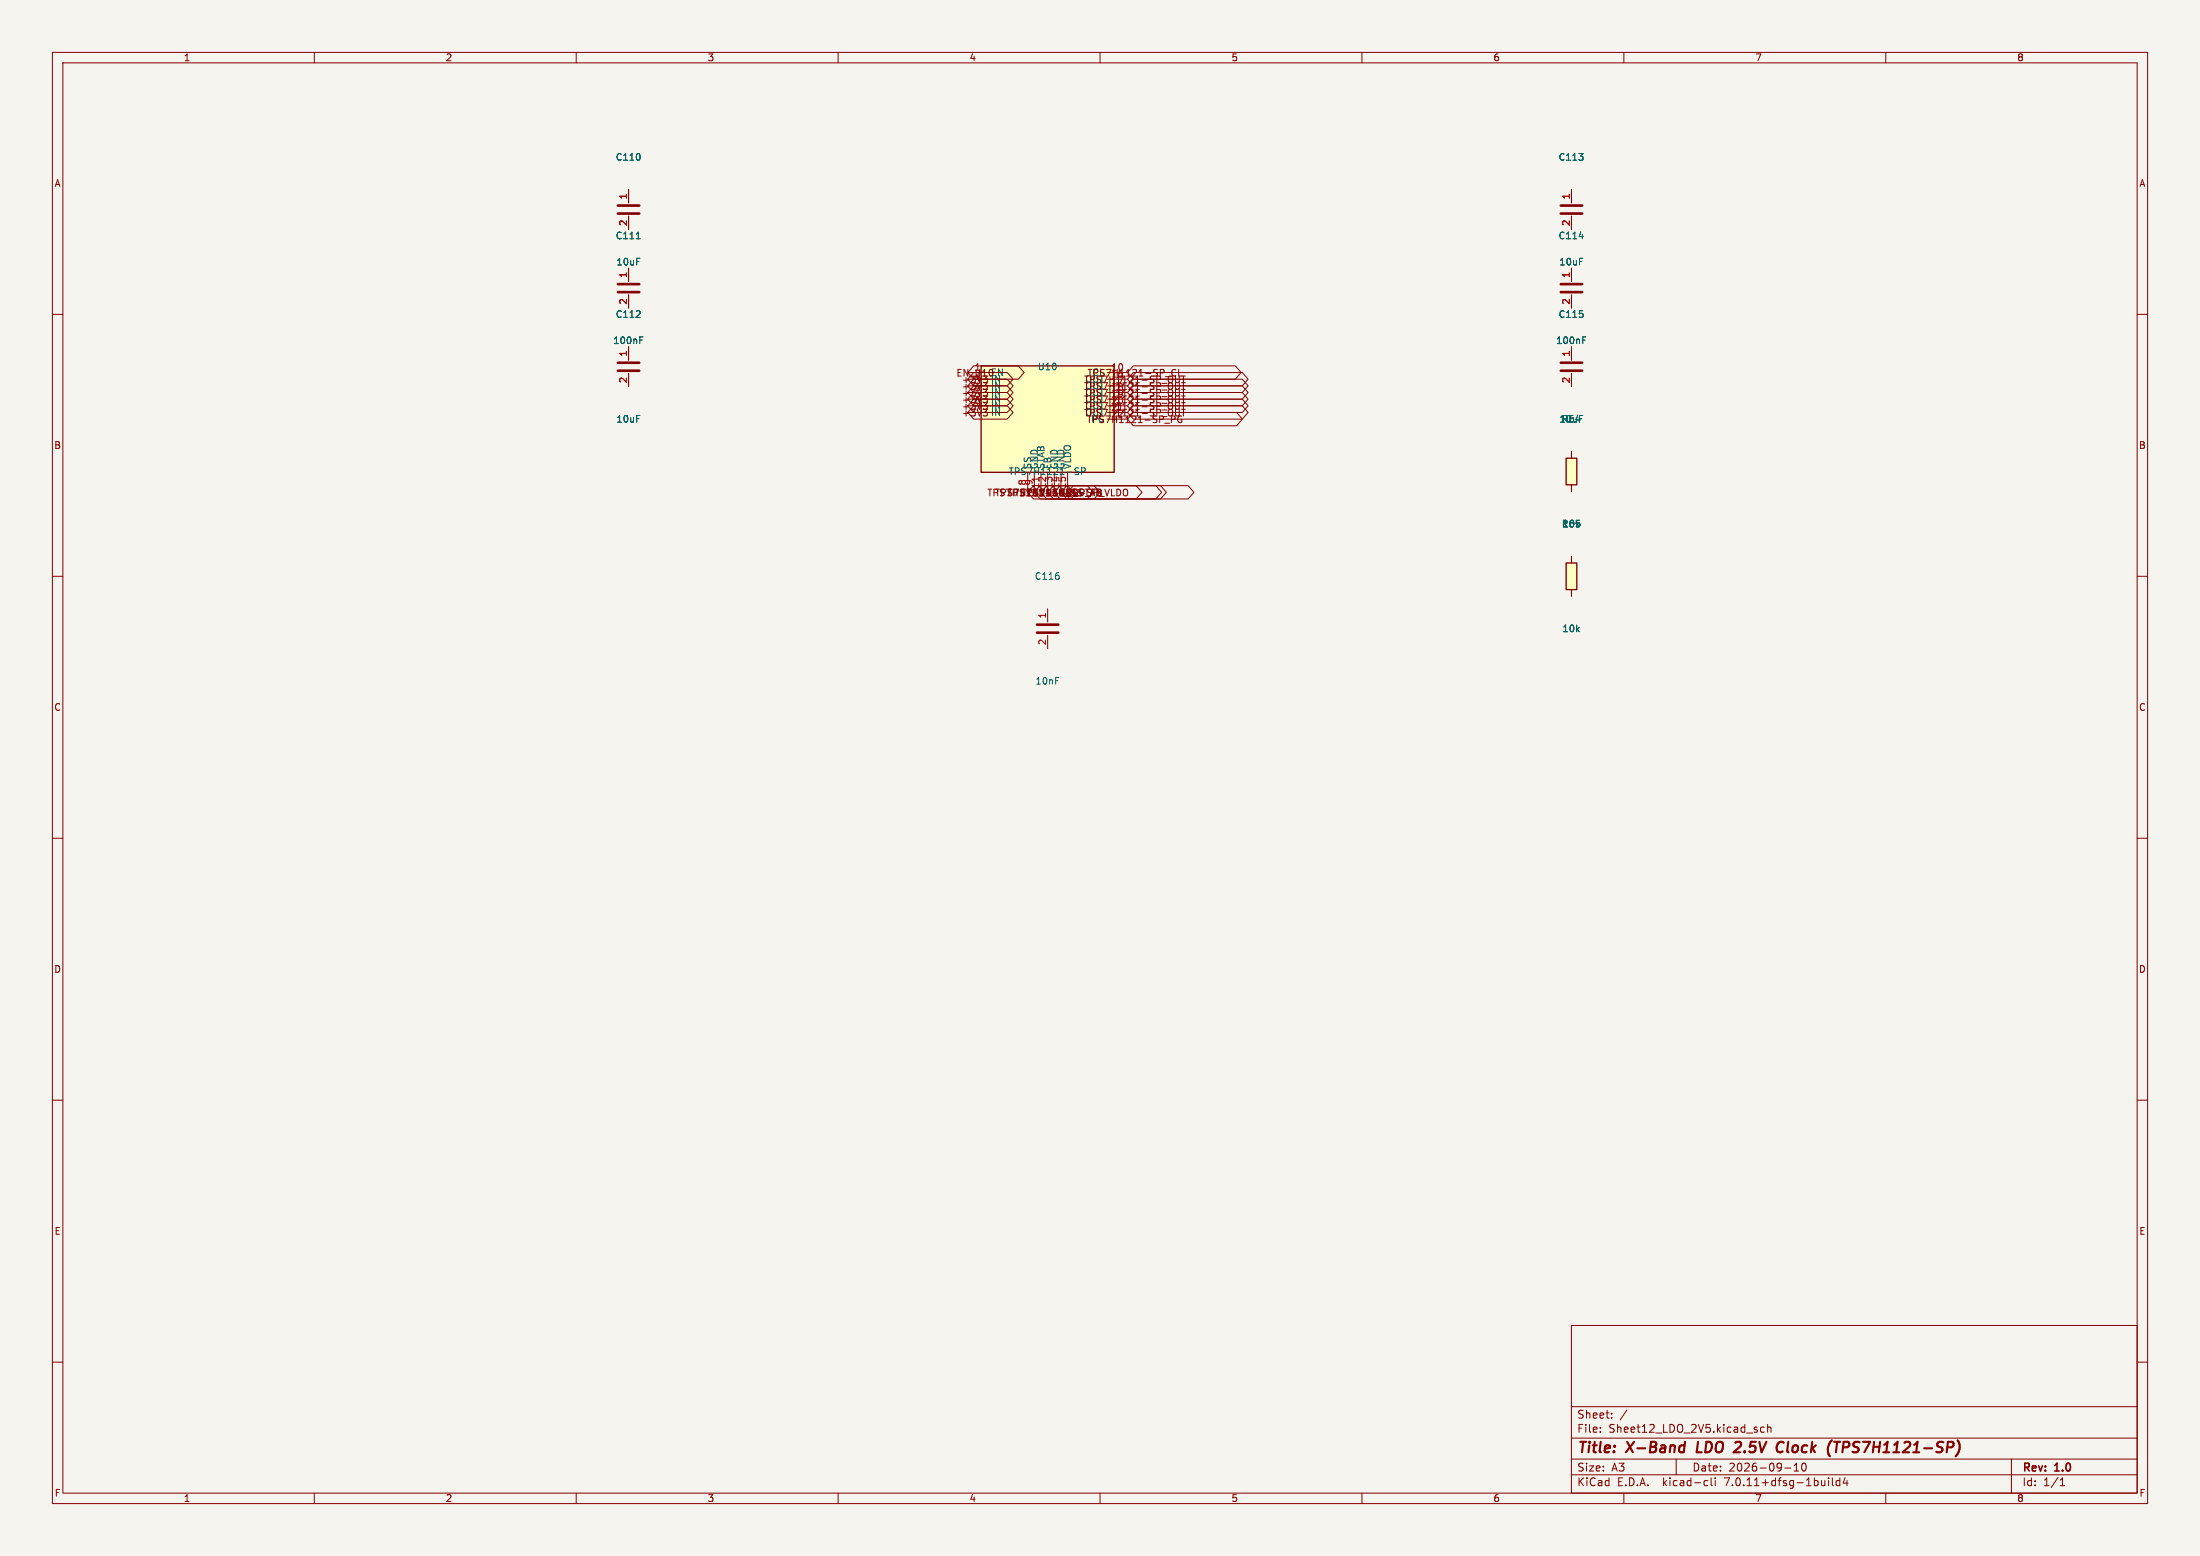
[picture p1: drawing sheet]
<svg xmlns="http://www.w3.org/2000/svg" width="420mm" height="297mm" viewBox="0 0 420 297" stroke-linecap="round" stroke-linejoin="round" font-family="sans-serif">
<path d="M0 0h420v297h-420z" fill="#f5f4ef" stroke="#f5f4ef" stroke-width=".19"/>
<g fill="none" stroke="#840000" stroke-width=".19">
<path d="M10 10h400v277h-400zM12 12h396v273h-396zM60 10v2M110 10v2M160 10v2M210 10v2M260 10v2M310 10v2M360 10v2M120 36.2v2.5M300 36.2v2.5M10 60h2"/>
<path d="M120 41.3v2.5M120 51.2v2.5M120 56.3v2.5M300 41.3v2.5M300 51.2v2.5M300 56.3v2.5M408 60h2M120 66.2v2.5M120 71.3v2.5M184 75.1h.9M184 76.4h.9M184 77.6h.9"/>
<path d="M184.4 73.4v.9M184.4 74.6v1M184.4 75.9v1M184.4 77.2v.9M184.8 71.1h3.8M184.8 72.4h3.8M184.8 73.7h3.8M184.8 74.9h3.8M184.8 76.2h3.8M184.8 77.5h3.8M184.8 78.7h3.8M185.4 76.7l.1 .1"/>
<path d="M185.4 76.9h.8M185.9 71.1h6.4l1.1 1.3-1.1 1.3h-6.4l-1.1-1.3zM185.9 72.4h6.4l1.1 1.3-1.1 1.2h-6.4l-1.1-1.2zM185.9 73.6h6.4l1.1 1.3-1.1 1.3h-6.4l-1.1-1.3zM185.9 77.5h6.4l1.1 1.2-1.1 1.3h-6.4l-1.1-1.3zM185.9 74.9h6.4l1.1 1.3-1.1 1.3h-6.4l-1.1-1.3zM185.9 69.8h8.5l1.1 1.3-1.1 1.3h-8.5l-1.1-1.3zM185.9 76.2h6.4l1.1 1.3-1.1 1.2h-6.4l-1.1-1.2zM187.7 73.1h.8l-.4 .4M187.7 74.3h.8l-.4 .5 .3 .1 .1 .1v.3l-.3 .3M187.7 75.6h.8l-.4 .5h.3l.1 .2v.3l-.3 .3M187.7 76.9h.8l-.4 .4 .3 .1 .1 .2v.3l-.3 .2"/>
<path d="M187.7 74.2l.2 .1M187.7 75.5l.2 .1M187.7 78.1h.8l-.4 .5M187.7 76.7l.2 .2M188.2 73.5l.3 .3v.3l-.3 .2M188.2 78.6l.3 .3v.3l-.3 .2M188.5 72.8l-.3 .3M207.1 76.9h.7M207.4 75.6v2.5M208.2 76.9h.5l.2 .2-.1 .4h-.6M208.2 75.6v2.5M209.4 76.8l.7 .1"/>
<path d="M209.7 76.9l-.3 .2 .1 .2 .6 .5M210.1 76.6l-.2 .3M210.6 76.9h.8l-.5 1.2M211.4 75.6l-.5 1.3M211.4 71.1h3.8M211.4 72.4h3.8M211.4 73.7h3.8M211.4 74.9h3.8M211.4 76.2h3.8M211.4 77.5h3.8M211.4 78.7h3.8M214.4 76.9h.7"/>
<path d="M214.7 71.8v1.3M214.7 75.6v2.5M214.7 76.9l-.2 .3M215.8 76.9l-.2 .1M216.1 76.9l.2 .2-.1 .3-.7 .7M216.2 76.1l-.7 .8h.8M216.2 72.3l-.7 .8M216.4 73.6h20.8l1.1 1.3-1.1 1.3h-20.8l-1.2-1.3zM216.4 78.7h19.7l1.1 1.3-1.1 1.3h-19.7l-1.2-1.3zM216.4 77.5h20.8l1.1 1.2-1.1 1.3h-20.8l-1.2-1.3zM216.4 76.2h20.8l1.1 1.3-1.1 1.2h-20.8l-1.2-1.2zM216.4 74.9h20.8l1.1 1.3-1.1 1.3h-20.8l-1.2-1.3z"/>
<path d="M216.4 72.4h20.8l1.1 1.3-1.1 1.2h-20.8l-1.2-1.2zM216.4 71.1h20.8l1.1 1.3-1.1 1.3h-20.8l-1.2-1.3zM216.4 69.8h19.4l1.1 1.3-1.1 1.3h-19.4l-1.2-1.3zM216.8 76.9h.7M217.2 71.8v1.3M217.2 75.6v2.5M217.2 76.9l-.4 .3M218.1 77.6h.9M219.6 76.8l.7 .1M219.8 76.9l-.2 .2v.2l.7 .5M220.3 76.6l-.2 .3M220.8 76.9h.5l.3 .2-.2 .4h-.6"/>
<path d="M220.8 71.8v1.3M220.8 75.6v2.5M221.8 77h1M223.1 76.7l.2 .2M223.3 76.9h.3M223.3 76.9h-.1a.98 .98 0 0 0-.1 1M223.6 76.9h.1a.98 .98 0 0 1 .1 1M223.8 76.7l-.2 .2M223.8 71.6l.3 .2 .4-.1M224.4 71.8v1M224.4 76.9v1M224.5 70.6l-.4-.1-.3 .2"/>
<path d="M225 70.5v1.3h1.3M225.1 71.8v1l-.1 .2-.3 .1M225.1 73.1v1l-.1 .2h-.3M225.1 74.3v1l-.1 .2-.3 .1M225.1 75.6v1.1l-.4 .2-.3-.3M225.1 76.9v1l-.1 .2h-.3M225.1 78.1v1.1l-.1 .1-.3 .1M225.6 73.1h.7M225.6 74.3h.7M225.6 75.6h.7M225.6 78.1h.7M225.6 76.9h.7"/>
<path d="M225.6 79.5a.59 .59 0 0 0-.8 .5 .59 .59 0 0 0 .8 .6v-.5h-.2M225.9 71.8v7.6M300 66.2v2.5M300 71.3v2.5M196.2 90.2v3.8M197.3 92.7h19.6l1.1 1.3-1.1 1.2h-19.6l-1.1-1.2zM197.5 90.2v3.8M198.6 92.7h5.2l1.1 1.3-1.1 1.2h-5.2l-1.1-1.2zM198.7 90.2v3.8M199.8 92.7h21.8l1.1 1.3-1.1 1.2h-21.8l-1.1-1.2zM200 90.2v3.8M201.1 92.7h19.5l1.2 1.3-1.2 1.2h-19.5l-1.1-1.2z"/>
<path d="M201.3 90.2v3.8M202.4 92.7h5.2l1.1 1.3-1.1 1.2h-5.2l-1.1-1.2zM202.5 90.2v3.8M203.7 92.7h5.2l1.1 1.3-1.1 1.2h-5.2l-1.2-1.2zM203.8 90.2v3.8M204.9 92.7h21.9l1.1 1.3-1.1 1.2h-21.9l-1.1-1.2zM211.4 80h3.8M213.7 93.4l.2 .5-.2 .7M214.5 93.6l.2-.2a.43 .43 0 0 1 .6 .4v.4a.42 .42 0 0 1-.4 .5 .42 .42 0 0 1-.5-.5zM300 86.2v1.3M300 92.5v1.3M10 110h2"/>
<path d="M200 116.2v2.5M300 106.2v1.3M300 112.5v1.3M408 110h2M200 121.3v2.5M10 160h2M408 160h2M10 210h2M408 210h2M10 260h2M300 253h108v32h-108zM408 260h2"/>
<path d="M300 278.5h108M300 274.5h108M300 268.5h108M305.5 273.2v.2M305.5 272.5v.1M307.7 270.5v.2M307.7 269.8v.1M310.6 269.1l-1.3 1.9M320 278.5v3M336.8 272.5l-.4-.1-.3 .3 .1 .6h.6M337.4 272.5l.3-.1 .3 .1 .1 .9M337.4 271.9v1.5"/>
<path d="M342.5 279.7l.4-.4v1.5M344.2 279.4l.1-.1a.8 .8 0 0 1 .5 .7 .8 .8 0 0 1-.5 .8 1 1 0 0 1-.1-1.4zM384 278.5v6.5M60 285v2M110 285v2M160 285v2M210 285v2M260 285v2M300 281.5h108M310 285v2M325.6 282.6l.4 .1M326 283.5l-.4 .1"/>
<path d="M326.7 282.1v1.3l.2 .2M327.4 282.1v.1M327.4 282.6v1M340.7 280.2h1.2M342.5 280.8h.9M349.1 282.1v.1M349.1 282.6v1M349.8 282.1v1.3l.2 .2M351.2 282.7l-.4-.1-.3 .3 .2 .6h.5M351.2 282.1v1.5M352.2 282l-.3 1.1h.9M352.6 282.6v1"/>
<path d="M360 285v2M393.3 283.6h.9M393.3 282.5l.4-.4v1.5"/>
</g>
<path d="M321.7 275.2l-.3 2M324.2 275.2l-.3 2h1M331.6 275.2h.5M332.2 276.1l-1.2 1.1h1.2M339.7 275.3a.68 .68 0 0 1 .8 .1M340.3 277l-.6 .2M350.2 275.2h1.1M350.7 275.2l-.2 2" fill="none" stroke="#840000" stroke-width=".4"/>
<g fill="none" stroke="#840000" stroke-width=".51">
<path d="M118 39.2h4M298 39.2h4M118 55.8h4M118 54.2h4M118 40.8h4M298 55.8h4M298 54.2h4M298 40.8h4M118 70.8h4M118 69.2h4M298 70.8h4M298 69.2h4"/>
<path d="M198 119.2h4M198 120.8h4"/>
</g>
<g fill="#ffffc2" stroke="#ffffc2" stroke-width=".19">
<path d="M187.3 69.8h25.4v20.4h-25.4z"/>
<path d="M299 107.5h2v5h-2z"/>
<path d="M299 87.5h2v5h-2z"/>
</g>
<path d="M187.3 69.8h25.4v20.4h-25.4zM299 87.5h2v5h-2zM299 107.5h2v5h-2z" fill="none" stroke="#840000" stroke-width=".25"/>
<g fill="none" stroke="#006464" stroke-width=".19">
<path d="M121.5 45.6h.7M301.5 45.2h.8M122.1 64.9h.5M122.1 64.3h.7M207.6 76.7l.1 .1M207.7 76.8h.3M207.7 76.8h-.1a.98 .98 0 0 0-.1 1.1M208 76.8h.1a.98 .98 0 0 1 .1 1.1M208.1 76.7l-.1 .1M208.8 76.8v1M208.9 76.7h.5M209.6 76.8v1"/>
<path d="M210 76.8h.7M210.3 75.5v2.5M302.1 64.9h.5M302.1 64.3h.7M205.4 89.9l.4 .1 .1 .3-.2 .3h-.3M205.4 89.3l.5 .1M206.5 90l.6-.1 .1-.2-.1-.3-.6-.1v1.3"/>
</g>
<g font-size="2.8" fill="#840000">
<text x="301" y="277.9">Title:</text>
<text x="310.6" y="277.9">X-Band</text>
<text x="324.8" y="277.9">LDO</text>
<text x="332.8" y="277.9">2.5V</text>
<text x="341.6" y="277.9">Clock</text>
<text x="352.1" y="277.9">(TPS7H1121-SP)</text>
</g>
<g font-size="2.1" fill="#840000">
<text x="301" y="273.7">File:</text>
<text x="301" y="271">Sheet:</text>
<text x="307.1" y="273.7">Sheet12_LDO_2V5.kicad_sch</text>
<text x="301" y="281.1">Size:</text>
<text x="307.6" y="281.1">A3</text>
<text x="323" y="281.1">Date:</text>
<text x="330" y="281.1">2026-09-10</text>
<text x="386" y="281.3">Rev:</text>
<text x="392.4" y="281.3">1.0</text>
<text x="301" y="283.9">KiCad</text>
<text x="308.7" y="283.9">E.D.A.</text>
<text x="317.6" y="283.9">kicad-cli</text>
<text x="329.5" y="283.9">7.0.11+dfsg-1build4</text>
<text x="386" y="283.9">Id:</text>
<text x="390.1" y="283.9">1/1</text>
</g>
<g font-size="1.8" fill="#840000">
<text x="35" y="11.9">1</text>
<text x="85" y="11.9">2</text>
<text x="135" y="11.9">3</text>
<text x="185" y="11.9">4</text>
<text x="235" y="11.9">5</text>
<text x="285" y="11.9">6</text>
<text x="335" y="11.9">7</text>
<text x="385" y="11.9">8</text>
<text x="10.3" y="35.9">A</text>
<text x="408.3" y="35.9">A</text>
<text x="208.4" y="72">CL</text>
<text x="212" y="70.9">10</text>
<text x="182.5" y="72.1">EN_U10EN</text>
<text x="183.5" y="73.3">+3V3</text>
<text x="186" y="72.1">2</text>
<text x="186" y="73.4">3</text>
<text x="186" y="74.7">4</text>
<text x="186" y="75.9">5</text>
<text x="186" y="77.2">6</text>
<text x="189.1" y="73.2">IN</text>
<text x="206.8" y="75.9">TPS7H1121-SP_OUT</text>
<text x="206.8" y="74.6">TPS7H1121-SP_OUT</text>
<text x="207.1" y="73.2">OUT 17</text>
<text x="207.5" y="72.1">TPS7H1121-SP_CL</text>
<text x="212" y="72.1">16</text>
<text x="212" y="74.7">18</text>
<text x="212" y="75.9">19</text>
<text x="212" y="77.2">20</text>
<text x="183.5" y="79.7">+3V3</text>
<text x="186" y="78.5">7</text>
<text x="206.8" y="79.7">TPS7H1121-SP_OUT</text>
<text x="207.4" y="81">TPS7H1121-SP_PG</text>
<text x="208.2" y="80.9">PG</text>
<text x="212" y="78.5">21</text>
<text x="212" y="79.7">22</text>
<text x="10.3" y="85.9">B</text>
<text x="408.2" y="85.9">B</text>
<text x="188.4" y="94.9">TPS7H1121-SP_SS</text>
<text x="192.2" y="94.9">TPS7H1121-SP_FB</text>
<text x="194.9" y="94.9">TPS7H1121-SP_VLDO</text>
<text x="196.9" y="94.9">GND GND</text>
<text x="198.5" y="93.4" transform="rotate(-90 198.5 93.4)">11</text>
<text x="199.7" y="93.4" transform="rotate(-90 199.7 93.4)">12</text>
<text x="201" y="93.4" transform="rotate(-90 201 93.4)">13</text>
<text x="202.3" y="93.4" transform="rotate(-90 202.3 93.4)">14</text>
<text x="203.6" y="93.4" transform="rotate(-90 203.6 93.4)">15</text>
<text x="10.3" y="135.9">C</text>
<text x="408.2" y="135.9">C</text>
<text x="10.3" y="185.9">D</text>
<text x="408.2" y="185.9">D</text>
<text x="10.3" y="235.9">E</text>
<text x="408.3" y="235.9">E</text>
<text x="10.3" y="285.9">F</text>
<text x="35" y="286.9">1</text>
<text x="85" y="286.9">2</text>
<text x="135" y="286.9">3</text>
<text x="185" y="286.9">4</text>
<text x="235" y="286.9">5</text>
<text x="285" y="286.9">6</text>
<text x="335" y="286.9">7</text>
<text x="385" y="286.9">8</text>
<text x="408.3" y="285.9">F</text>
</g>
<g font-size="1.8" fill="#006464">
<text x="117.4" y="30.9">C110</text>
<text x="297.4" y="30.9">C113</text>
<text x="117.4" y="45.9">C111</text>
<text x="297.4" y="45.9">C114</text>
<text x="117.6" y="50.9">10uF</text>
<text x="297.6" y="50.9">10uF</text>
<text x="117" y="65.9">100nF</text>
<text x="117.4" y="60.9">C112</text>
<text x="297" y="65.9">100nF</text>
<text x="297.4" y="60.9">C115</text>
<text x="198" y="70.9">U10</text>
<text x="189.1" y="74.5">IN</text>
<text x="189.1" y="75.8">IN</text>
<text x="189.1" y="77.1">IN</text>
<text x="117.6" y="80.9">10uF</text>
<text x="189.1" y="78.3">IN</text>
<text x="189.1" y="79.6">IN</text>
<text x="297.6" y="80.9">10uF</text>
<text x="298.1" y="80.9">R64</text>
<text x="197.1" y="89.7" transform="rotate(-90 197.1 89.7)">SS</text>
<text x="198.3" y="89.7" transform="rotate(-90 198.3 89.7)">GND</text>
<text x="199.6" y="89.7" transform="rotate(-90 199.6 89.7)">STAB</text>
<text x="200.9" y="89.7" transform="rotate(-90 200.9 89.7)">FB</text>
<text x="202.1" y="89.7" transform="rotate(-90 202.1 89.7)">GND</text>
<text x="203.4" y="89.7" transform="rotate(-90 203.4 89.7)">GND</text>
<text x="204.7" y="89.7" transform="rotate(-90 204.7 89.7)">VLDO</text>
<text x="192.5" y="90.9">TPS7H1121-SP</text>
<text x="298.2" y="100.9">10k</text>
<text x="197.4" y="110.9">C116</text>
<text x="298.2" y="120.9">10k</text>
<text x="197.6" y="130.9">10nF</text>
</g>
<g font-size="1.8" fill="#a90000">
<text x="119.7" y="38.2" transform="rotate(-90 119.7 38.2)">1</text>
<text x="299.7" y="38.2" transform="rotate(-90 299.7 38.2)">1</text>
<text x="119.7" y="43.2" transform="rotate(-90 119.7 43.2)">2</text>
<text x="299.7" y="43.2" transform="rotate(-90 299.7 43.2)">2</text>
<text x="119.7" y="53.2" transform="rotate(-90 119.7 53.2)">1</text>
<text x="299.7" y="53.2" transform="rotate(-90 299.7 53.2)">1</text>
<text x="119.7" y="58.2" transform="rotate(-90 119.7 58.2)">2</text>
<text x="299.7" y="58.2" transform="rotate(-90 299.7 58.2)">2</text>
<text x="119.7" y="68.2" transform="rotate(-90 119.7 68.2)">1</text>
<text x="186" y="70.9">1</text>
<text x="299.7" y="68.2" transform="rotate(-90 299.7 68.2)">1</text>
<text x="119.7" y="73.2" transform="rotate(-90 119.7 73.2)">2</text>
<text x="299.7" y="73.2" transform="rotate(-90 299.7 73.2)">2</text>
<text x="195.9" y="92.8" transform="rotate(-90 195.9 92.8)">8</text>
<text x="197.2" y="92.8" transform="rotate(-90 197.2 92.8)">9</text>
<text x="199.7" y="118.2" transform="rotate(-90 199.7 118.2)">1</text>
<text x="199.7" y="123.2" transform="rotate(-90 199.7 123.2)">2</text>
</g>
</svg>
